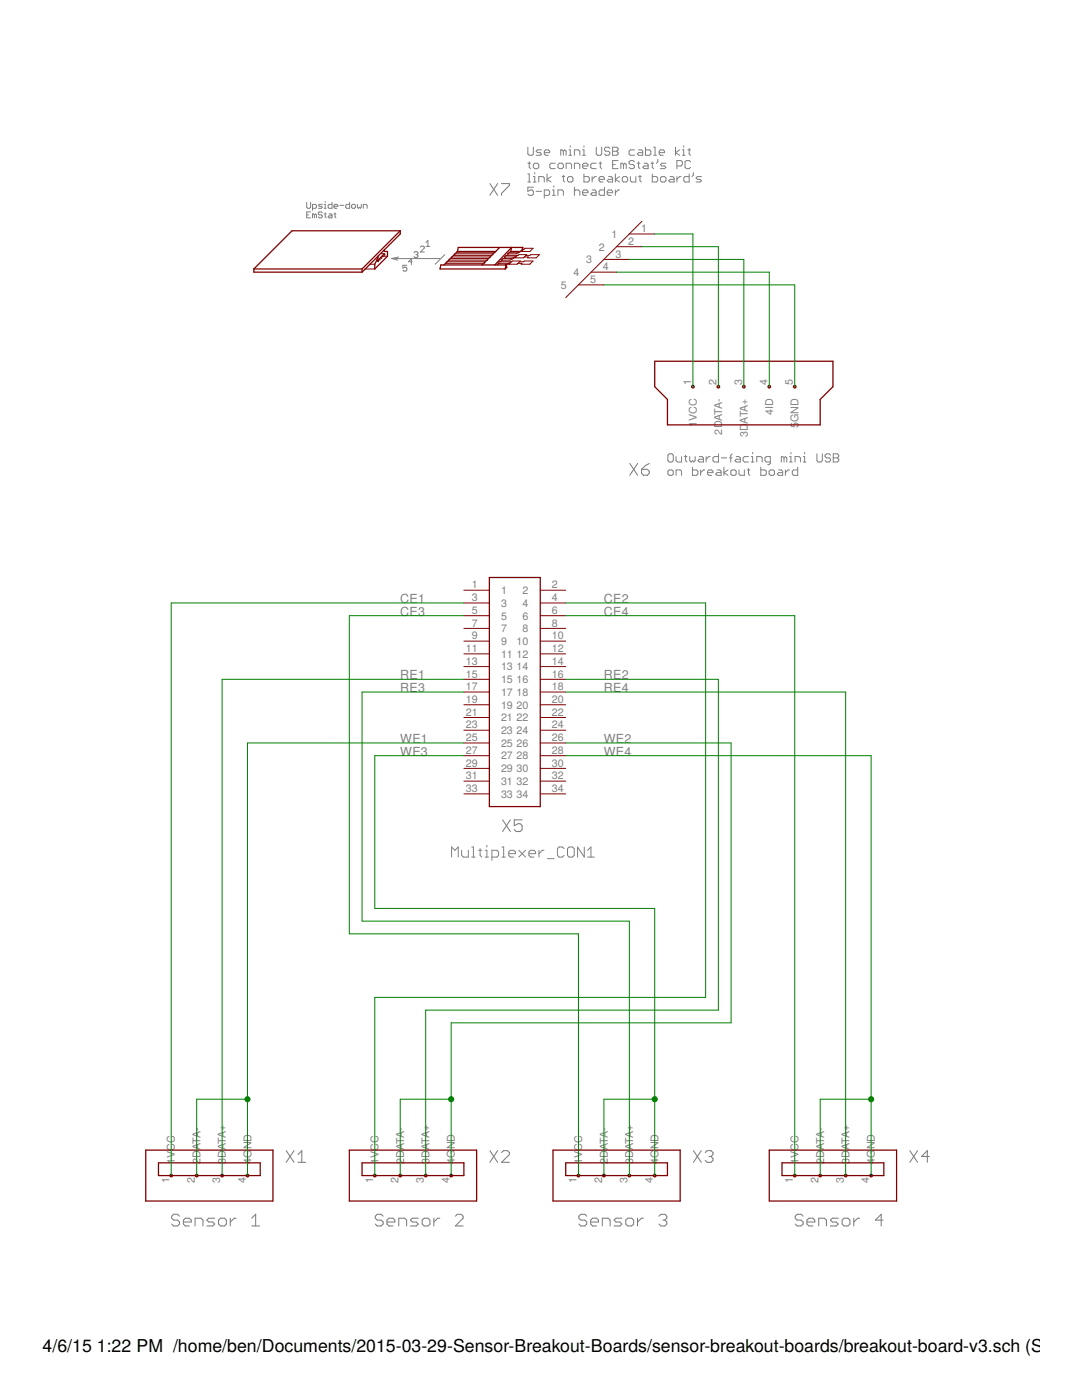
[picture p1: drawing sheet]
<?xml version="1.0" encoding="utf-8"?>
<!DOCTYPE eagle SYSTEM "eagle.dtd">
<eagle version="6.5.0">
<drawing>
<settings>
<setting alwaysvectorfont="no"/>
<setting verticaltext="up"/>
</settings>
<grid distance="0.1" unitdist="inch" unit="inch" style="lines" multiple="1" display="no" altdistance="0.01" altunitdist="inch" altunit="inch"/>
<schematic xreflabel="%F%N/%S.%C%R" xrefpart="/%S.%C%R">
<libraries>
<library name="sensor-breakout-boards">
<symbols>
<symbol name="USB-TYPE-A-RECEPTACLE">
<pin name="1VCC" x="-7.62" y="0" length="point" rot="R90"/>
<pin name="2DATA-" x="-2.54" y="0" length="point" rot="R90"/>
<pin name="3DATA+" x="2.54" y="0" length="point" rot="R90"/>
<pin name="4GND" x="7.62" y="0" length="point" rot="R90"/>
<wire x1="-10.16" y1="2.54" x2="10.16" y2="2.54" width="0.254" layer="94"/>
<wire x1="10.16" y1="2.54" x2="10.16" y2="0" width="0.254" layer="94"/>
<wire x1="10.16" y1="0" x2="-10.16" y2="0" width="0.254" layer="94"/>
<wire x1="-10.16" y1="0" x2="-10.16" y2="2.54" width="0.254" layer="94"/>
<wire x1="-12.7" y1="5.08" x2="-12.7" y2="-5.08" width="0.254" layer="94"/>
<wire x1="-12.7" y1="-5.08" x2="12.7" y2="-5.08" width="0.254" layer="94"/>
<wire x1="12.7" y1="-5.08" x2="12.7" y2="5.08" width="0.254" layer="94"/>
<wire x1="-12.7" y1="5.08" x2="12.7" y2="5.08" width="0.254" layer="94"/>
<text x="15.24" y="2.54" size="2.54" layer="95" font="vector">&gt;Name</text>
<text x="15.24" y="-2.54" size="2.54" layer="96" font="vector">&gt;Value</text>
<circle x="-7.62" y="0" radius="0.254" width="0.254" layer="94"/>
<circle x="-2.54" y="0" radius="0.254" width="0.254" layer="94"/>
<circle x="2.54" y="0" radius="0.254" width="0.254" layer="94"/>
<circle x="7.62" y="0" radius="0.254" width="0.254" layer="94"/>
</symbol>
<symbol name="34-PIN-CONNECTOR">
<pin name="1" x="-10.16" y="20.32" length="middle"/>
<pin name="2" x="10.16" y="20.32" length="middle" rot="R180"/>
<pin name="3" x="-10.16" y="17.78" length="middle"/>
<pin name="4" x="10.16" y="17.78" length="middle" rot="R180"/>
<pin name="5" x="-10.16" y="15.24" length="middle"/>
<pin name="6" x="10.16" y="15.24" length="middle" rot="R180"/>
<pin name="7" x="-10.16" y="12.7" length="middle"/>
<pin name="8" x="10.16" y="12.7" length="middle" rot="R180"/>
<pin name="9" x="-10.16" y="10.16" length="middle"/>
<pin name="10" x="10.16" y="10.16" length="middle" rot="R180"/>
<pin name="11" x="-10.16" y="7.62" length="middle"/>
<pin name="12" x="10.16" y="7.62" length="middle" rot="R180"/>
<pin name="13" x="-10.16" y="5.08" length="middle"/>
<pin name="14" x="10.16" y="5.08" length="middle" rot="R180"/>
<pin name="15" x="-10.16" y="2.54" length="middle"/>
<pin name="16" x="10.16" y="2.54" length="middle" rot="R180"/>
<pin name="17" x="-10.16" y="0" length="middle"/>
<pin name="18" x="10.16" y="0" length="middle" rot="R180"/>
<pin name="19" x="-10.16" y="-2.54" length="middle"/>
<pin name="20" x="10.16" y="-2.54" length="middle" rot="R180"/>
<pin name="21" x="-10.16" y="-5.08" length="middle"/>
<pin name="22" x="10.16" y="-5.08" length="middle" rot="R180"/>
<pin name="23" x="-10.16" y="-7.62" length="middle"/>
<pin name="24" x="10.16" y="-7.62" length="middle" rot="R180"/>
<pin name="25" x="-10.16" y="-10.16" length="middle"/>
<pin name="26" x="10.16" y="-10.16" length="middle" rot="R180"/>
<pin name="27" x="-10.16" y="-12.7" length="middle"/>
<pin name="28" x="10.16" y="-12.7" length="middle" rot="R180"/>
<pin name="29" x="-10.16" y="-15.24" length="middle"/>
<pin name="30" x="10.16" y="-15.24" length="middle" rot="R180"/>
<pin name="31" x="-10.16" y="-17.78" length="middle"/>
<pin name="32" x="10.16" y="-17.78" length="middle" rot="R180"/>
<pin name="33" x="-10.16" y="-20.32" length="middle"/>
<pin name="34" x="10.16" y="-20.32" length="middle" rot="R180"/>
<wire x1="-5.08" y1="22.86" x2="-5.08" y2="-22.86" width="0.254" layer="94"/>
<wire x1="-5.08" y1="-22.86" x2="5.08" y2="-22.86" width="0.254" layer="94"/>
<wire x1="5.08" y1="-22.86" x2="5.08" y2="22.86" width="0.254" layer="94"/>
<wire x1="5.08" y1="22.86" x2="-5.08" y2="22.86" width="0.254" layer="94"/>
<text x="-5.08" y="27.94" size="2.54" layer="95" font="vector">&gt;Name</text>
<text x="-5.08" y="25.4" size="2.1844" layer="96" font="vector">&gt;Value</text>
</symbol>
<symbol name="USB-MICRO-TYPE-B-RECEPTACLE">
<pin name="1VCC" x="-10.16" y="0" length="point" rot="R270"/>
<pin name="2DATA-" x="-5.08" y="0" length="point" rot="R270"/>
<pin name="3DATA+" x="0" y="0" length="point" rot="R270"/>
<pin name="4ID" x="5.08" y="0" length="point" rot="R270"/>
<pin name="5GND" x="10.16" y="0" length="point" rot="R270"/>
<wire x1="-17.78" y1="5.08" x2="-17.78" y2="0" width="0.254" layer="94"/>
<wire x1="-17.78" y1="0" x2="-15.24" y2="-2.54" width="0.254" layer="94"/>
<wire x1="-15.24" y1="-2.54" x2="-15.24" y2="-7.62" width="0.254" layer="94"/>
<wire x1="-15.24" y1="-7.62" x2="15.24" y2="-7.62" width="0.254" layer="94"/>
<wire x1="15.24" y1="-7.62" x2="15.24" y2="-2.54" width="0.254" layer="94"/>
<wire x1="15.24" y1="-2.54" x2="17.78" y2="0" width="0.254" layer="94"/>
<wire x1="17.78" y1="0" x2="17.78" y2="5.08" width="0.254" layer="94"/>
<wire x1="17.78" y1="5.08" x2="-17.78" y2="5.08" width="0.254" layer="94"/>
<text x="-17.78" y="10.16" size="2.54" layer="95" font="vector">&gt;Name</text>
<text x="0" y="10.16" size="2.54" layer="96" font="vector">&gt;Value</text>
<circle x="-10.16" y="0" radius="0.254" width="0.254" layer="94"/>
<circle x="-5.08" y="0" radius="0.254" width="0.254" layer="94"/>
<circle x="0" y="0" radius="0.254" width="0.254" layer="94"/>
<circle x="5.08" y="0" radius="0.254" width="0.254" layer="94"/>
<circle x="10.16" y="0" radius="0.254" width="0.254" layer="94"/>
</symbol>
<symbol name="EMSTAT-USB-CONNECTION">
<wire x1="-2.54" y1="-2.54" x2="-1.905" y2="-1.905" width="0.254" layer="94"/>
<wire x1="-1.905" y1="-1.905" x2="-0.9525" y2="-0.9525" width="0.254" layer="94"/>
<wire x1="-0.9525" y1="-0.9525" x2="0.635" y2="0.635" width="0.254" layer="94"/>
<wire x1="0.635" y1="0.635" x2="1.905" y2="1.905" width="0.254" layer="94"/>
<wire x1="1.905" y1="1.905" x2="5.08" y2="5.08" width="0.254" layer="94"/>
<wire x1="-24.13" y1="-2.54" x2="-2.54" y2="-2.54" width="0.254" layer="94"/>
<wire x1="-2.54" y1="-2.54" x2="-2.54" y2="-1.905" width="0.254" layer="94"/>
<wire x1="-2.54" y1="-1.905" x2="5.08" y2="5.715" width="0.254" layer="94"/>
<wire x1="5.08" y1="5.715" x2="-16.51" y2="5.715" width="0.254" layer="94"/>
<wire x1="-16.51" y1="5.715" x2="-24.13" y2="-1.905" width="0.254" layer="94"/>
<wire x1="-24.13" y1="-1.905" x2="-2.54" y2="-1.905" width="0.254" layer="94"/>
<wire x1="-24.13" y1="-1.905" x2="-24.13" y2="-2.54" width="0.254" layer="94"/>
<wire x1="5.08" y1="5.715" x2="5.08" y2="5.08" width="0.254" layer="94"/>
<wire x1="0.635" y1="0.635" x2="0.635" y2="0.3175" width="0.254" layer="94"/>
<wire x1="0.635" y1="0.3175" x2="0" y2="-0.9525" width="0.254" layer="94"/>
<wire x1="0" y1="-0.9525" x2="0" y2="-1.905" width="0.254" layer="94"/>
<wire x1="1.905" y1="1.905" x2="1.905" y2="1.5875" width="0.254" layer="94"/>
<wire x1="1.905" y1="1.5875" x2="2.54" y2="1.5875" width="0.254" layer="94"/>
<wire x1="2.54" y1="1.5875" x2="2.54" y2="0.635" width="0.254" layer="94"/>
<wire x1="2.54" y1="0.635" x2="0" y2="-1.905" width="0.254" layer="94"/>
<wire x1="0" y1="-1.905" x2="-1.905" y2="-1.905" width="0.127" layer="94"/>
<wire x1="0" y1="-0.9525" x2="-0.9525" y2="-0.9525" width="0.127" layer="94"/>
<circle x="0.635" y="-0.3175" radius="0.127" width="0.127" layer="94"/>
<circle x="0.9525" y="0" radius="0.127" width="0.127" layer="94"/>
<circle x="1.27" y="0.3175" radius="0.127" width="0.127" layer="94"/>
<circle x="1.5875" y="0.635" radius="0.127" width="0.127" layer="94"/>
<circle x="1.905" y="0.9525" radius="0.127" width="0.127" layer="94"/>
<wire x1="2.54" y1="0.635" x2="1.778" y2="0.635" width="0.127" layer="94"/>
<wire x1="1.905" y1="1.143" x2="0.635" y2="-0.127" width="0.127" layer="94"/>
<wire x1="1.905" y1="1.143" x2="1.27" y2="1.143" width="0.127" layer="94"/>
<wire x1="0.635" y1="-0.127" x2="0.3175" y2="-0.127" width="0.127" layer="94"/>
<text x="-13.6525" y="8.255" size="1.27" layer="97" font="vector">Upside-down
EmStat</text>
<wire x1="13.17625" y1="-1.11125" x2="13.0175" y2="-1.905" width="0.254" layer="94"/>
<wire x1="16.66875" y1="2.38125" x2="16.51" y2="1.5875" width="0.254" layer="94"/>
<wire x1="16.66875" y1="2.38125" x2="24.92375" y2="2.38125" width="0.254" layer="94"/>
<wire x1="24.92375" y1="2.38125" x2="24.13" y2="1.5875" width="0.254" layer="94"/>
<wire x1="24.13" y1="1.5875" x2="23.97125" y2="1.42875" width="0.254" layer="94"/>
<wire x1="23.97125" y1="1.42875" x2="23.65375" y2="1.11125" width="0.254" layer="94"/>
<wire x1="23.65375" y1="1.11125" x2="23.33625" y2="0.79375" width="0.254" layer="94"/>
<wire x1="23.33625" y1="0.79375" x2="23.01875" y2="0.47625" width="0.254" layer="94"/>
<wire x1="23.01875" y1="0.47625" x2="22.70125" y2="0.15875" width="0.254" layer="94"/>
<wire x1="22.70125" y1="0.15875" x2="22.06625" y2="-0.47625" width="0.254" layer="94"/>
<wire x1="22.06625" y1="-0.47625" x2="21.43125" y2="-1.11125" width="0.254" layer="94"/>
<wire x1="13.17625" y1="-1.11125" x2="13.81125" y2="-1.11125" width="0.254" layer="94"/>
<wire x1="13.81125" y1="-1.11125" x2="21.43125" y2="-1.11125" width="0.254" layer="94"/>
<wire x1="26.035" y1="-1.905" x2="13.0175" y2="-1.905" width="0.254" layer="94"/>
<wire x1="16.51" y1="1.5875" x2="16.35125" y2="1.42875" width="0.254" layer="94"/>
<wire x1="16.35125" y1="1.42875" x2="16.03375" y2="1.11125" width="0.254" layer="94"/>
<wire x1="16.03375" y1="1.11125" x2="15.71625" y2="0.79375" width="0.254" layer="94"/>
<wire x1="15.71625" y1="0.79375" x2="15.39875" y2="0.47625" width="0.254" layer="94"/>
<wire x1="15.39875" y1="0.47625" x2="15.08125" y2="0.15875" width="0.254" layer="94"/>
<wire x1="15.08125" y1="0.15875" x2="14.76375" y2="-0.15875" width="0.254" layer="94"/>
<wire x1="14.76375" y1="-0.15875" x2="14.44625" y2="-0.47625" width="0.254" layer="94"/>
<wire x1="14.44625" y1="-0.47625" x2="14.12875" y2="-0.79375" width="0.254" layer="94"/>
<wire x1="14.12875" y1="-0.79375" x2="13.81125" y2="-1.11125" width="0.254" layer="94"/>
<wire x1="16.51" y1="1.5875" x2="24.13" y2="1.5875" width="0.254" layer="94"/>
<wire x1="23.97125" y1="-1.11125" x2="27.305" y2="2.38125" width="0.254" layer="94"/>
<wire x1="23.97125" y1="-1.11125" x2="21.43125" y2="-1.11125" width="0.254" layer="94"/>
<wire x1="24.92375" y1="2.38125" x2="27.305" y2="2.38125" width="0.254" layer="94"/>
<wire x1="27.305" y1="2.38125" x2="27.14625" y2="1.5875" width="0.254" layer="94"/>
<wire x1="23.97125" y1="-1.11125" x2="24.4475" y2="-1.11125" width="0.254" layer="94"/>
<wire x1="24.4475" y1="-1.11125" x2="26.035" y2="-1.11125" width="0.254" layer="94"/>
<wire x1="26.035" y1="-1.11125" x2="26.19375" y2="-1.11125" width="0.254" layer="94"/>
<wire x1="26.19375" y1="-1.11125" x2="26.035" y2="-1.905" width="0.254" layer="94"/>
<wire x1="26.035" y1="-1.905" x2="26.3525" y2="-1.5875" width="0.254" layer="94"/>
<wire x1="26.3525" y1="-1.5875" x2="26.19375" y2="-1.11125" width="0.254" layer="94"/>
<wire x1="25.55875" y1="0.15875" x2="25.7175" y2="0.15875" width="0.127" layer="94"/>
<wire x1="25.7175" y1="0.15875" x2="27.305" y2="0.15875" width="0.127" layer="94"/>
<wire x1="25.24125" y1="-0.15875" x2="25.4" y2="-0.15875" width="0.127" layer="94"/>
<wire x1="25.4" y1="-0.15875" x2="26.9875" y2="-0.15875" width="0.127" layer="94"/>
<wire x1="25.55875" y1="0.15875" x2="25.24125" y2="-0.15875" width="0.127" layer="94"/>
<wire x1="24.92375" y1="-0.47625" x2="24.60625" y2="-0.79375" width="0.127" layer="94"/>
<wire x1="27.305" y1="-0.47625" x2="25.0825" y2="-0.47625" width="0.127" layer="94"/>
<wire x1="25.0825" y1="-0.47625" x2="24.92375" y2="-0.47625" width="0.127" layer="94"/>
<wire x1="24.60625" y1="-0.79375" x2="24.765" y2="-0.79375" width="0.127" layer="94"/>
<wire x1="24.765" y1="-0.79375" x2="26.67" y2="-0.79375" width="0.127" layer="94"/>
<wire x1="25.87625" y1="0.47625" x2="26.035" y2="0.47625" width="0.127" layer="94"/>
<wire x1="26.035" y1="0.47625" x2="27.94" y2="0.47625" width="0.127" layer="94"/>
<wire x1="25.87625" y1="0.47625" x2="26.19375" y2="0.79375" width="0.127" layer="94"/>
<wire x1="26.19375" y1="0.79375" x2="26.3525" y2="0.79375" width="0.127" layer="94"/>
<wire x1="26.3525" y1="0.79375" x2="28.575" y2="0.79375" width="0.127" layer="94"/>
<wire x1="26.51125" y1="1.11125" x2="26.82875" y2="1.42875" width="0.127" layer="94"/>
<wire x1="26.82875" y1="1.42875" x2="26.9875" y2="1.42875" width="0.127" layer="94"/>
<wire x1="26.9875" y1="1.42875" x2="28.575" y2="1.42875" width="0.127" layer="94"/>
<wire x1="26.51125" y1="1.11125" x2="26.67" y2="1.11125" width="0.127" layer="94"/>
<wire x1="26.67" y1="1.11125" x2="28.2575" y2="1.11125" width="0.127" layer="94"/>
<wire x1="26.035" y1="-1.11125" x2="26.67" y2="-0.79375" width="0.127" layer="94"/>
<wire x1="26.67" y1="-0.79375" x2="27.305" y2="-0.47625" width="0.127" layer="94"/>
<wire x1="27.305" y1="-0.47625" x2="27.46375" y2="-0.3175" width="0.127" layer="94"/>
<wire x1="27.46375" y1="-0.3175" x2="29.05125" y2="-0.3175" width="0.127" layer="94"/>
<wire x1="29.05125" y1="-0.3175" x2="28.8925" y2="-0.47625" width="0.127" layer="94"/>
<wire x1="28.8925" y1="-0.47625" x2="28.575" y2="-0.79375" width="0.127" layer="94"/>
<wire x1="28.575" y1="-0.79375" x2="28.41625" y2="-0.9525" width="0.127" layer="94"/>
<wire x1="28.41625" y1="-0.9525" x2="26.82875" y2="-0.9525" width="0.127" layer="94"/>
<wire x1="26.82875" y1="-0.9525" x2="26.9875" y2="-0.79375" width="0.127" layer="94"/>
<wire x1="26.9875" y1="-0.79375" x2="26.3525" y2="-1.11125" width="0.127" layer="94"/>
<wire x1="28.09875" y1="0.3175" x2="29.68625" y2="0.3175" width="0.127" layer="94"/>
<wire x1="29.68625" y1="0.3175" x2="29.845" y2="0.47625" width="0.127" layer="94"/>
<wire x1="29.845" y1="0.47625" x2="30.1625" y2="0.79375" width="0.127" layer="94"/>
<wire x1="30.1625" y1="0.79375" x2="30.32125" y2="0.9525" width="0.127" layer="94"/>
<wire x1="30.32125" y1="0.9525" x2="28.73375" y2="0.9525" width="0.127" layer="94"/>
<wire x1="28.73375" y1="0.9525" x2="28.575" y2="0.79375" width="0.127" layer="94"/>
<wire x1="28.09875" y1="0.3175" x2="28.2575" y2="0.47625" width="0.127" layer="94"/>
<wire x1="28.2575" y1="0.47625" x2="26.9875" y2="-0.15875" width="0.127" layer="94"/>
<wire x1="28.575" y1="0.79375" x2="27.94" y2="0.47625" width="0.127" layer="94"/>
<wire x1="27.94" y1="0.47625" x2="27.305" y2="0.15875" width="0.127" layer="94"/>
<wire x1="29.36875" y1="1.5875" x2="29.5275" y2="1.74625" width="0.127" layer="94"/>
<wire x1="29.5275" y1="1.74625" x2="28.2575" y2="1.11125" width="0.127" layer="94"/>
<wire x1="28.575" y1="1.42875" x2="29.845" y2="2.06375" width="0.127" layer="94"/>
<wire x1="29.845" y1="2.06375" x2="30.00375" y2="2.2225" width="0.127" layer="94"/>
<wire x1="29.36875" y1="1.5875" x2="30.95625" y2="1.5875" width="0.127" layer="94"/>
<wire x1="30.95625" y1="1.5875" x2="31.59125" y2="2.2225" width="0.127" layer="94"/>
<wire x1="31.59125" y1="2.2225" x2="30.00375" y2="2.2225" width="0.127" layer="94"/>
<wire x1="28.8925" y1="-0.47625" x2="29.68625" y2="-0.47625" width="0.127" layer="94"/>
<wire x1="29.68625" y1="-0.47625" x2="29.845" y2="-0.3175" width="0.127" layer="94"/>
<wire x1="29.845" y1="-0.3175" x2="31.59125" y2="-0.3175" width="0.127" layer="94"/>
<wire x1="31.59125" y1="-0.3175" x2="30.95625" y2="-0.9525" width="0.127" layer="94"/>
<wire x1="30.95625" y1="-0.9525" x2="29.21" y2="-0.9525" width="0.127" layer="94"/>
<wire x1="29.21" y1="-0.9525" x2="29.36875" y2="-0.79375" width="0.127" layer="94"/>
<wire x1="29.36875" y1="-0.79375" x2="28.575" y2="-0.79375" width="0.127" layer="94"/>
<wire x1="30.48" y1="0.3175" x2="30.63875" y2="0.47625" width="0.127" layer="94"/>
<wire x1="30.63875" y1="0.47625" x2="29.845" y2="0.47625" width="0.127" layer="94"/>
<wire x1="30.1625" y1="0.79375" x2="30.95625" y2="0.79375" width="0.127" layer="94"/>
<wire x1="30.95625" y1="0.79375" x2="31.115" y2="0.9525" width="0.127" layer="94"/>
<wire x1="31.115" y1="0.9525" x2="32.86125" y2="0.9525" width="0.127" layer="94"/>
<wire x1="32.86125" y1="0.9525" x2="32.22625" y2="0.3175" width="0.127" layer="94"/>
<wire x1="32.22625" y1="0.3175" x2="30.48" y2="0.3175" width="0.127" layer="94"/>
<wire x1="27.14625" y1="1.5875" x2="26.9875" y2="1.42875" width="0.127" layer="94"/>
<wire x1="26.67" y1="1.11125" x2="26.3525" y2="0.79375" width="0.127" layer="94"/>
<wire x1="26.035" y1="0.47625" x2="25.7175" y2="0.15875" width="0.127" layer="94"/>
<wire x1="25.4" y1="-0.15875" x2="25.0825" y2="-0.47625" width="0.127" layer="94"/>
<wire x1="24.765" y1="-0.79375" x2="24.4475" y2="-1.11125" width="0.127" layer="94"/>
<wire x1="27.305" y1="2.38125" x2="29.5275" y2="2.38125" width="0.254" layer="94"/>
<wire x1="29.5275" y1="2.38125" x2="29.36875" y2="1.905" width="0.254" layer="94"/>
<wire x1="29.5275" y1="2.38125" x2="29.5275" y2="2.06375" width="0.254" layer="94"/>
<wire x1="27.14625" y1="1.5875" x2="28.73375" y2="1.5875" width="0.254" layer="94"/>
<wire x1="15.08125" y1="0.15875" x2="22.70125" y2="0.15875" width="0.15875" layer="94"/>
<wire x1="14.76375" y1="-0.15875" x2="22.5425" y2="-0.15875" width="0.15875" layer="94"/>
<wire x1="15.39875" y1="0.47625" x2="23.01875" y2="0.47625" width="0.15875" layer="94"/>
<wire x1="23.33625" y1="0.79375" x2="15.71625" y2="0.79375" width="0.15875" layer="94"/>
<wire x1="16.03375" y1="1.11125" x2="23.65375" y2="1.11125" width="0.15875" layer="94"/>
<wire x1="16.35125" y1="1.42875" x2="23.97125" y2="1.42875" width="0.15875" layer="94"/>
<wire x1="14.44625" y1="-0.47625" x2="22.06625" y2="-0.47625" width="0.15875" layer="94"/>
<wire x1="14.12875" y1="-0.79375" x2="21.9075" y2="-0.79375" width="0.15875" layer="94"/>
<text x="10.16" y="2.54" size="1.27" layer="97" font="vector">1</text>
<text x="9.04875" y="1.42875" size="1.27" layer="97" font="vector">2</text>
<text x="7.77875" y="0.3175" size="1.27" layer="97" font="vector">3</text>
<text x="6.6675" y="-1.11125" size="1.27" layer="97" font="vector">4</text>
<text x="5.55625" y="-2.38125" size="1.27" layer="97" font="vector">5</text>
<wire x1="13.0175" y1="0.15875" x2="3.4925" y2="0.15875" width="0.15875" layer="97"/>
<wire x1="3.4925" y1="0.15875" x2="3.33375" y2="0.15875" width="0.15875" layer="97"/>
<wire x1="3.33375" y1="0.15875" x2="4.7625" y2="0.47625" width="0.15875" layer="97"/>
<wire x1="3.4925" y1="0.15875" x2="4.60375" y2="-0.15875" width="0.15875" layer="97"/>
<wire x1="13.97" y1="0.9525" x2="12.065" y2="-0.9525" width="0.15875" layer="97"/>
<pin name="1" x="55.88" y="5.08" length="middle" rot="R180"/>
<pin name="2" x="53.34" y="2.54" length="middle" rot="R180"/>
<pin name="3" x="50.8" y="0" length="middle" rot="R180"/>
<pin name="4" x="48.26" y="-2.54" length="middle" rot="R180"/>
<pin name="5" x="45.72" y="-5.08" length="middle" rot="R180"/>
<wire x1="53.34" y1="7.62" x2="38.1" y2="-7.62" width="0.15875" layer="94"/>
<text x="48.26" y="12.7" size="2.54" layer="95" font="vector">&gt;Name</text>
<text x="15.24" y="12.7" size="2.54" layer="96" font="vector">&gt;Value</text>
</symbol>
</symbols>
<devicesets>
<deviceset name="USB-TYPE-A-RECEPTACLE" prefix="X" uservalue="yes">
<gates>
<gate name="G$1" symbol="USB-TYPE-A-RECEPTACLE" x="0" y="0"/>
</gates>
<devices>
<device name="" package="TE_CONNECTIVITY_292303-1">
<connects>
<connect gate="G$1" pin="1VCC" pad="1"/>
<connect gate="G$1" pin="2DATA-" pad="2"/>
<connect gate="G$1" pin="3DATA+" pad="3"/>
<connect gate="G$1" pin="4GND" pad="4"/>
</connects>
<technologies>
<technology name=""/>
</technologies>
</device>
</devices>
</deviceset>
<deviceset name="34-PIN-CONNECTOR" prefix="X" uservalue="yes">
<gates>
<gate name="G$1" symbol="34-PIN-CONNECTOR" x="0" y="0"/>
</gates>
<devices>
<device name="" package="SULLINS_SFH11-PBPC-D17-ST-BK">
<connects>
<connect gate="G$1" pin="1" pad="1"/>
<connect gate="G$1" pin="10" pad="10"/>
<connect gate="G$1" pin="11" pad="11"/>
<connect gate="G$1" pin="12" pad="12"/>
<connect gate="G$1" pin="13" pad="13"/>
<connect gate="G$1" pin="14" pad="14"/>
<connect gate="G$1" pin="15" pad="15"/>
<connect gate="G$1" pin="16" pad="16"/>
<connect gate="G$1" pin="17" pad="17"/>
<connect gate="G$1" pin="18" pad="18"/>
<connect gate="G$1" pin="19" pad="19"/>
<connect gate="G$1" pin="2" pad="2"/>
<connect gate="G$1" pin="20" pad="20"/>
<connect gate="G$1" pin="21" pad="21"/>
<connect gate="G$1" pin="22" pad="22"/>
<connect gate="G$1" pin="23" pad="23"/>
<connect gate="G$1" pin="24" pad="24"/>
<connect gate="G$1" pin="25" pad="25"/>
<connect gate="G$1" pin="26" pad="26"/>
<connect gate="G$1" pin="27" pad="27"/>
<connect gate="G$1" pin="28" pad="28"/>
<connect gate="G$1" pin="29" pad="29"/>
<connect gate="G$1" pin="3" pad="3"/>
<connect gate="G$1" pin="30" pad="30"/>
<connect gate="G$1" pin="31" pad="31"/>
<connect gate="G$1" pin="32" pad="32"/>
<connect gate="G$1" pin="33" pad="33"/>
<connect gate="G$1" pin="34" pad="34"/>
<connect gate="G$1" pin="4" pad="4"/>
<connect gate="G$1" pin="5" pad="5"/>
<connect gate="G$1" pin="6" pad="6"/>
<connect gate="G$1" pin="7" pad="7"/>
<connect gate="G$1" pin="8" pad="8"/>
<connect gate="G$1" pin="9" pad="9"/>
</connects>
<technologies>
<technology name=""/>
</technologies>
</device>
</devices>
</deviceset>
<deviceset name="USB-MICRO-TYPE-B-RECEPTACLE" prefix="X" uservalue="yes">
<gates>
<gate name="G$1" symbol="USB-MICRO-TYPE-B-RECEPTACLE" x="0" y="0"/>
</gates>
<devices>
<device name="" package="MOLEX_0548190519">
<connects>
<connect gate="G$1" pin="1VCC" pad="1"/>
<connect gate="G$1" pin="2DATA-" pad="2"/>
<connect gate="G$1" pin="3DATA+" pad="3"/>
<connect gate="G$1" pin="4ID" pad="4"/>
<connect gate="G$1" pin="5GND" pad="5"/>
</connects>
<technologies>
<technology name=""/>
</technologies>
</device>
</devices>
</deviceset>
<deviceset name="EMSTAT-USB-CABLE" prefix="X" uservalue="yes">
<gates>
<gate name="G$1" symbol="EMSTAT-USB-CONNECTION" x="0" y="0"/>
</gates>
<devices>
<device name="" package="5-PIN-HEADER">
<connects>
<connect gate="G$1" pin="1" pad="1"/>
<connect gate="G$1" pin="2" pad="2"/>
<connect gate="G$1" pin="3" pad="3"/>
<connect gate="G$1" pin="4" pad="4"/>
<connect gate="G$1" pin="5" pad="5"/>
</connects>
<technologies>
<technology name=""/>
</technologies>
</device>
</devices>
</deviceset>
</devicesets>
</library>
</libraries>
<attributes>
</attributes>
<variantdefs>
</variantdefs>
<classes>
<class number="0" name="default" width="0" drill="0">
</class>
</classes>
<parts>
<part name="X1" library="sensor-breakout-boards" deviceset="USB-TYPE-A-RECEPTACLE" device="" value="Sensor 1"/>
<part name="X2" library="sensor-breakout-boards" deviceset="USB-TYPE-A-RECEPTACLE" device="" value="Sensor 2"/>
<part name="X3" library="sensor-breakout-boards" deviceset="USB-TYPE-A-RECEPTACLE" device="" value="Sensor 3"/>
<part name="X4" library="sensor-breakout-boards" deviceset="USB-TYPE-A-RECEPTACLE" device="" value="Sensor 4"/>
<part name="X5" library="sensor-breakout-boards" deviceset="34-PIN-CONNECTOR" device="" value="Multiplexer_CON1"/>
<part name="X6" library="sensor-breakout-boards" deviceset="USB-MICRO-TYPE-B-RECEPTACLE" device=""/>
<part name="X7" library="sensor-breakout-boards" deviceset="EMSTAT-USB-CABLE" device=""/>
</parts>
<sheets>
<sheet>
<plain>
<text x="96.52" y="210.82" size="1.778" layer="97" font="vector">Use mini USB cable kit
to connect EmStat's PC
link to breakout board's
5-pin header</text>
<text x="124.46" y="154.94" size="1.778" layer="97" font="vector">Outward-facing mini USB
on breakout board</text>
</plain>
<instances>
<instance part="X1" gate="G$1" x="33.02" y="15.24" smashed="yes">
<attribute name="NAME" x="48.26" y="17.78" size="2.54" layer="95" font="vector"/>
<attribute name="VALUE" x="25.4" y="5.08" size="2.54" layer="96" font="vector"/>
</instance>
<instance part="X2" gate="G$1" x="73.66" y="15.24" smashed="yes">
<attribute name="NAME" x="88.9" y="17.78" size="2.54" layer="95" font="vector"/>
<attribute name="VALUE" x="66.04" y="5.08" size="2.54" layer="96" font="vector"/>
</instance>
<instance part="X3" gate="G$1" x="114.3" y="15.24" smashed="yes">
<attribute name="NAME" x="129.54" y="17.78" size="2.54" layer="95" font="vector"/>
<attribute name="VALUE" x="106.68" y="5.08" size="2.54" layer="96" font="vector"/>
</instance>
<instance part="X4" gate="G$1" x="157.48" y="15.24" smashed="yes">
<attribute name="NAME" x="172.72" y="17.78" size="2.54" layer="95" font="vector"/>
<attribute name="VALUE" x="149.86" y="5.08" size="2.54" layer="96" font="vector"/>
</instance>
<instance part="X5" gate="G$1" x="93.98" y="111.76" smashed="yes">
<attribute name="NAME" x="91.44" y="83.82" size="2.54" layer="95" font="vector"/>
<attribute name="VALUE" x="81.28" y="78.74" size="2.1844" layer="96" font="vector"/>
</instance>
<instance part="X6" gate="G$1" x="139.7" y="172.72" smashed="yes">
<attribute name="NAME" x="116.84" y="154.94" size="2.54" layer="95" font="vector"/>
<attribute name="VALUE" x="139.7" y="182.88" size="2.54" layer="96" font="vector"/>
</instance>
<instance part="X7" gate="G$1" x="66.04" y="198.12" smashed="yes">
<attribute name="NAME" x="88.9" y="210.82" size="2.54" layer="95" font="vector"/>
<attribute name="VALUE" x="81.28" y="210.82" size="2.54" layer="96" font="vector"/>
</instance>
</instances>
<busses>
</busses>
<nets>
<net name="CE1" class="0">
<segment>
<pinref part="X5" gate="G$1" pin="3"/>
<pinref part="X1" gate="G$1" pin="1VCC"/>
<wire x1="83.82" y1="129.54" x2="25.4" y2="129.54" width="0.1524" layer="91"/>
<wire x1="25.4" y1="129.54" x2="25.4" y2="15.24" width="0.1524" layer="91"/>
<label x="71.12" y="129.54" size="1.778" layer="95"/>
</segment>
</net>
<net name="CE3" class="0">
<segment>
<pinref part="X5" gate="G$1" pin="5"/>
<wire x1="83.82" y1="127" x2="60.96" y2="127" width="0.1524" layer="91"/>
<wire x1="60.96" y1="127" x2="60.96" y2="63.5" width="0.1524" layer="91"/>
<pinref part="X3" gate="G$1" pin="1VCC"/>
<wire x1="60.96" y1="63.5" x2="106.68" y2="63.5" width="0.1524" layer="91"/>
<wire x1="106.68" y1="63.5" x2="106.68" y2="15.24" width="0.1524" layer="91"/>
<label x="71.12" y="127" size="1.778" layer="95"/>
</segment>
</net>
<net name="CE2" class="0">
<segment>
<pinref part="X5" gate="G$1" pin="4"/>
<wire x1="104.14" y1="129.54" x2="132.08" y2="129.54" width="0.1524" layer="91"/>
<wire x1="132.08" y1="129.54" x2="132.08" y2="50.8" width="0.1524" layer="91"/>
<pinref part="X2" gate="G$1" pin="1VCC"/>
<wire x1="132.08" y1="50.8" x2="66.04" y2="50.8" width="0.1524" layer="91"/>
<wire x1="66.04" y1="50.8" x2="66.04" y2="15.24" width="0.1524" layer="91"/>
<label x="111.76" y="129.54" size="1.778" layer="95"/>
</segment>
</net>
<net name="CE4" class="0">
<segment>
<pinref part="X5" gate="G$1" pin="6"/>
<pinref part="X4" gate="G$1" pin="1VCC"/>
<wire x1="104.14" y1="127" x2="149.86" y2="127" width="0.1524" layer="91"/>
<wire x1="149.86" y1="127" x2="149.86" y2="15.24" width="0.1524" layer="91"/>
<label x="111.76" y="127" size="1.778" layer="95"/>
</segment>
</net>
<net name="RE1" class="0">
<segment>
<pinref part="X1" gate="G$1" pin="3DATA+"/>
<wire x1="35.56" y1="114.3" x2="35.56" y2="15.24" width="0.1524" layer="91"/>
<pinref part="X5" gate="G$1" pin="15"/>
<wire x1="35.56" y1="114.3" x2="83.82" y2="114.3" width="0.1524" layer="91"/>
<label x="71.12" y="114.3" size="1.778" layer="95"/>
</segment>
</net>
<net name="RE3" class="0">
<segment>
<wire x1="63.5" y1="111.76" x2="63.5" y2="66.04" width="0.1524" layer="91"/>
<pinref part="X3" gate="G$1" pin="3DATA+"/>
<wire x1="63.5" y1="66.04" x2="116.84" y2="66.04" width="0.1524" layer="91"/>
<wire x1="116.84" y1="66.04" x2="116.84" y2="15.24" width="0.1524" layer="91"/>
<pinref part="X5" gate="G$1" pin="17"/>
<wire x1="63.5" y1="111.76" x2="83.82" y2="111.76" width="0.1524" layer="91"/>
<label x="71.12" y="111.76" size="1.778" layer="95"/>
</segment>
</net>
<net name="RE2" class="0">
<segment>
<wire x1="134.62" y1="114.3" x2="134.62" y2="48.26" width="0.1524" layer="91"/>
<pinref part="X2" gate="G$1" pin="3DATA+"/>
<wire x1="134.62" y1="48.26" x2="76.2" y2="48.26" width="0.1524" layer="91"/>
<wire x1="76.2" y1="48.26" x2="76.2" y2="15.24" width="0.1524" layer="91"/>
<pinref part="X5" gate="G$1" pin="16"/>
<wire x1="134.62" y1="114.3" x2="104.14" y2="114.3" width="0.1524" layer="91"/>
<label x="111.76" y="114.3" size="1.778" layer="95"/>
</segment>
</net>
<net name="RE4" class="0">
<segment>
<pinref part="X4" gate="G$1" pin="3DATA+"/>
<wire x1="160.02" y1="111.76" x2="160.02" y2="15.24" width="0.1524" layer="91"/>
<pinref part="X5" gate="G$1" pin="18"/>
<wire x1="104.14" y1="111.76" x2="160.02" y2="111.76" width="0.1524" layer="91"/>
<label x="111.76" y="111.76" size="1.778" layer="95"/>
</segment>
</net>
<net name="WE1" class="0">
<segment>
<pinref part="X1" gate="G$1" pin="4GND"/>
<wire x1="40.64" y1="101.6" x2="40.64" y2="30.48" width="0.1524" layer="91"/>
<pinref part="X1" gate="G$1" pin="2DATA-"/>
<wire x1="40.64" y1="30.48" x2="40.64" y2="15.24" width="0.1524" layer="91"/>
<wire x1="40.64" y1="30.48" x2="30.48" y2="30.48" width="0.1524" layer="91"/>
<wire x1="30.48" y1="30.48" x2="30.48" y2="15.24" width="0.1524" layer="91"/>
<junction x="40.64" y="30.48"/>
<pinref part="X5" gate="G$1" pin="25"/>
<wire x1="40.64" y1="101.6" x2="83.82" y2="101.6" width="0.1524" layer="91"/>
<label x="71.12" y="101.6" size="1.778" layer="95"/>
</segment>
</net>
<net name="WE3" class="0">
<segment>
<wire x1="66.04" y1="99.06" x2="66.04" y2="68.58" width="0.1524" layer="91"/>
<pinref part="X3" gate="G$1" pin="4GND"/>
<wire x1="66.04" y1="68.58" x2="121.92" y2="68.58" width="0.1524" layer="91"/>
<wire x1="121.92" y1="68.58" x2="121.92" y2="30.48" width="0.1524" layer="91"/>
<pinref part="X3" gate="G$1" pin="2DATA-"/>
<wire x1="121.92" y1="30.48" x2="121.92" y2="15.24" width="0.1524" layer="91"/>
<wire x1="121.92" y1="30.48" x2="111.76" y2="30.48" width="0.1524" layer="91"/>
<wire x1="111.76" y1="30.48" x2="111.76" y2="15.24" width="0.1524" layer="91"/>
<junction x="121.92" y="30.48"/>
<pinref part="X5" gate="G$1" pin="27"/>
<wire x1="66.04" y1="99.06" x2="83.82" y2="99.06" width="0.1524" layer="91"/>
<label x="71.12" y="99.06" size="1.778" layer="95"/>
</segment>
</net>
<net name="WE2" class="0">
<segment>
<wire x1="137.16" y1="101.6" x2="137.16" y2="45.72" width="0.1524" layer="91"/>
<pinref part="X2" gate="G$1" pin="4GND"/>
<wire x1="137.16" y1="45.72" x2="81.28" y2="45.72" width="0.1524" layer="91"/>
<wire x1="81.28" y1="45.72" x2="81.28" y2="30.48" width="0.1524" layer="91"/>
<pinref part="X2" gate="G$1" pin="2DATA-"/>
<wire x1="81.28" y1="30.48" x2="81.28" y2="15.24" width="0.1524" layer="91"/>
<wire x1="81.28" y1="30.48" x2="71.12" y2="30.48" width="0.1524" layer="91"/>
<wire x1="71.12" y1="30.48" x2="71.12" y2="15.24" width="0.1524" layer="91"/>
<junction x="81.28" y="30.48"/>
<pinref part="X5" gate="G$1" pin="26"/>
<wire x1="104.14" y1="101.6" x2="137.16" y2="101.6" width="0.1524" layer="91"/>
<label x="111.76" y="101.6" size="1.778" layer="95"/>
</segment>
</net>
<net name="WE4" class="0">
<segment>
<pinref part="X4" gate="G$1" pin="4GND"/>
<wire x1="165.1" y1="99.06" x2="165.1" y2="30.48" width="0.1524" layer="91"/>
<pinref part="X4" gate="G$1" pin="2DATA-"/>
<wire x1="165.1" y1="30.48" x2="165.1" y2="15.24" width="0.1524" layer="91"/>
<wire x1="165.1" y1="30.48" x2="154.94" y2="30.48" width="0.1524" layer="91"/>
<wire x1="154.94" y1="30.48" x2="154.94" y2="15.24" width="0.1524" layer="91"/>
<junction x="165.1" y="30.48"/>
<pinref part="X5" gate="G$1" pin="28"/>
<wire x1="104.14" y1="99.06" x2="165.1" y2="99.06" width="0.1524" layer="91"/>
<label x="111.76" y="99.06" size="1.778" layer="95"/>
</segment>
</net>
<net name="VCC" class="0">
<segment>
<pinref part="X7" gate="G$1" pin="1"/>
<pinref part="X6" gate="G$1" pin="1VCC"/>
<wire x1="121.92" y1="203.2" x2="129.54" y2="203.2" width="0.1524" layer="91"/>
<wire x1="129.54" y1="203.2" x2="129.54" y2="172.72" width="0.1524" layer="91"/>
</segment>
</net>
<net name="D-" class="0">
<segment>
<pinref part="X7" gate="G$1" pin="2"/>
<pinref part="X6" gate="G$1" pin="2DATA-"/>
<wire x1="119.38" y1="200.66" x2="134.62" y2="200.66" width="0.1524" layer="91"/>
<wire x1="134.62" y1="200.66" x2="134.62" y2="172.72" width="0.1524" layer="91"/>
</segment>
</net>
<net name="D+" class="0">
<segment>
<pinref part="X7" gate="G$1" pin="3"/>
<pinref part="X6" gate="G$1" pin="3DATA+"/>
<wire x1="116.84" y1="198.12" x2="139.7" y2="198.12" width="0.1524" layer="91"/>
<wire x1="139.7" y1="198.12" x2="139.7" y2="172.72" width="0.1524" layer="91"/>
</segment>
</net>
<net name="ID" class="0">
<segment>
<pinref part="X7" gate="G$1" pin="4"/>
<pinref part="X6" gate="G$1" pin="4ID"/>
<wire x1="114.3" y1="195.58" x2="144.78" y2="195.58" width="0.1524" layer="91"/>
<wire x1="144.78" y1="195.58" x2="144.78" y2="172.72" width="0.1524" layer="91"/>
</segment>
</net>
<net name="GND" class="0">
<segment>
<pinref part="X7" gate="G$1" pin="5"/>
<pinref part="X6" gate="G$1" pin="5GND"/>
<wire x1="111.76" y1="193.04" x2="149.86" y2="193.04" width="0.1524" layer="91"/>
<wire x1="149.86" y1="193.04" x2="149.86" y2="172.72" width="0.1524" layer="91"/>
</segment>
</net>
</nets>
</sheet>
</sheets>
</schematic>
</drawing>
<compatibility>
<note version="6.3" minversion="6.2.2" severity="warning">
Since Version 6.2.2 text objects can contain more than one line,
which will not be processed correctly with this version.
</note>
</compatibility>
</eagle>
